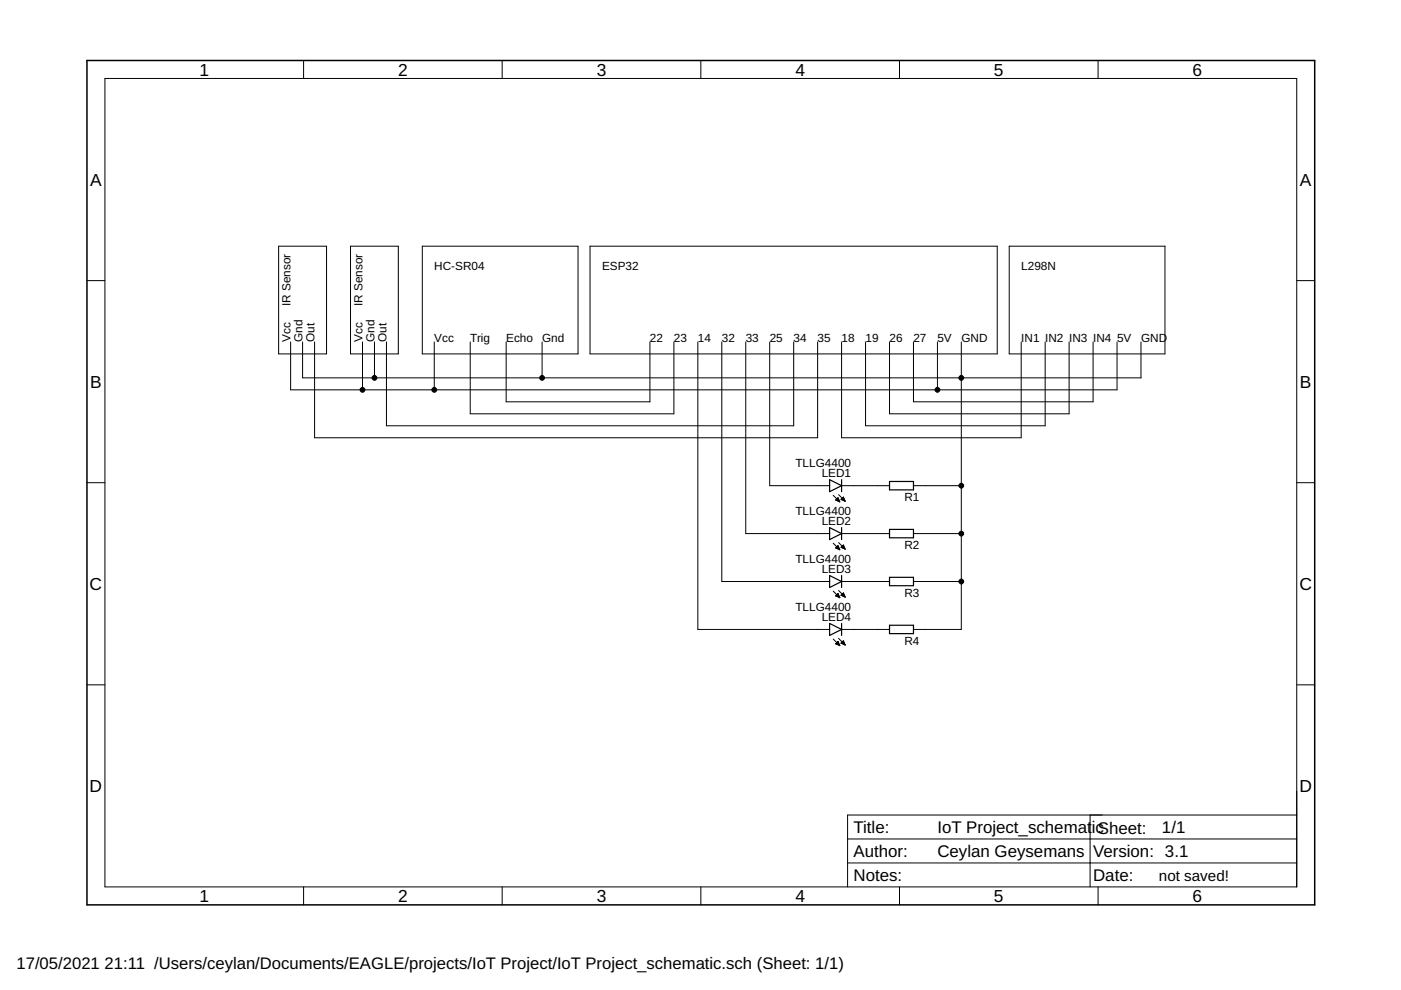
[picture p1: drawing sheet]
<svg xmlns="http://www.w3.org/2000/svg" width="297mm" height="210mm" viewBox="0 0 297 210" stroke-linecap="round" stroke-linejoin="round" font-family="sans-serif">
<g fill="none" stroke="#000" stroke-width=".21">
<path d="M22.2 16.6h252.7v171.4h-252.7zM64.4 12.8v3.8M106.5 12.8v3.8M148.6 12.8v3.8M190.7 12.8v3.8M232.8 12.8v3.8M18.4 59.5h3.8M59.1 52.2h10.1v22.8h-10.1zM74.3 52.2h10.2v22.8h-10.2zM89.5 52.2h33.1v22.8h-33.1zM125.1 52.2h86.3v22.8h-86.3zM214 52.2h33v22.8h-33z"/>
<path d="M274.9 59.5h3.8M61.6 72.5v10.2h175.2v-10.2M64.2 72.5v7.6h177.7v-7.6M66.7 72.5v20.3h106.7v-20.3M76.9 72.5v10.2M79.4 72.5v7.6M81.9 72.5v17.8h86.4v-17.8M92.1 72.5v10.2M99.7 72.5v15.2h43.2v-15.2M107.3 72.5v12.7h30.5v-12.7M114.9 72.5v7.6M148 72.5v61h27.9"/>
<path d="M153 72.5v50.8h22.9M158.1 72.5v40.6h17.8M163.2 72.5v30.5h12.7M178.4 72.5v20.3h38.1v-20.3M183.5 72.5v17.8h38.1v-17.8M188.6 72.5v15.2h38.1v-15.2M193.7 72.5v12.7h38.1v-12.7M198.8 72.5v10.2M203.8 72.5v61h-10.1M18.4 102.3h3.8M176.7 105l1.4 1.4M176.7 115.2l1.4 1.4"/>
<path d="M177.2 106l.5-.5 .4 .9zM177.2 116.2l.5-.5 .4 .9zM177.2 106h.7M177.2 116.2h.7M177.2 116.1h.6M177.3 106.1h.6M177.3 105.8h.5M177.4 116h.4M177.5 105.7h.3M177.5 115.8h.2M177.5 116.3h.4M177.6 106.2h.4"/>
<path d="M177.6 105.6h.1M177.6 115.7h.1M177.8 104.9l1.4 1.4M177.8 115l1.4 1.4M177.8 116.5h.2M177.9 106.3h.1M178.3 105.9l.5-.5 .4 .9zM178.3 116.1l.5-.6 .4 .9zM178.4 105.8h.6M178.4 116h.6M178.4 116.1h.6M178.4 103h10.2"/>
<path d="M178.4 113.1h10.2M178.5 106h.5M178.5 105.7h.4M178.5 115.8h.4M178.6 105.6h.3M178.6 115.7h.3M178.7 116.2h.4M178.7 105.5h.2M178.7 106.1h.4M178.8 115.6h.1M179 116.3h.2M179 106.2h.2"/>
<path d="M193.7 103h10.1M193.7 113.1h10.1M274.9 102.3h3.8M176.7 125.3l1.4 1.4M176.7 135.5l1.4 1.4M177.2 136.5l.9 .4M177.2 136.5h.7M177.2 126.3h.7M177.3 126.2h.5M177.3 136.4h.5M177.4 126.1h.4M177.4 136.6h.5"/>
<path d="M177.4 136.2h.4M177.5 126.5h.4M177.5 126h.2M177.5 136.1h.2M177.6 125.9h.1M177.7 136h.1M177.7 125.8l-.5 .5 .9 .4M177.7 125.8l.4 .9M177.7 136l-.5 .5M177.7 136l.4 .9M177.7 136.7h.3M177.7 126.6h.3"/>
<path d="M177.8 125.2l1.4 1.4M177.8 135.4l1.4 1.4M178 136.8h.1M178 126.7h.1M178.3 126.2l.9 .4M178.3 136.4h.7M178.3 136.4l.9 .4M178.3 126.2h.7M178.4 126.1h.6M178.4 123.3h10.2M178.4 133.5h10.2M178.4 136.2h.6"/>
<path d="M178.5 126h.4M178.6 136.5h.5M178.6 136.1h.3M178.6 126.3h.5M178.6 125.9h.3M178.7 136h.2M178.8 125.8h.1M178.8 135.9h.1M178.8 125.7l-.5 .5M178.8 125.7l.4 .9M178.8 135.9l-.5 .5M178.8 135.9l.4 .9"/>
<path d="M178.8 136.6h.3M178.9 126.5h.2M179.1 136.7h.1M179.2 126.6h.1M193.7 123.3h10.1M18.4 145.2h3.8M274.9 145.2h3.8M179.7 177.9h95.2M231.1 172.8v15.2M274.9 172.8h-95.2v15.2M64.4 188v3.9M106.5 188v3.9"/>
<path d="M148.6 188v3.9M179.7 183h95.2M190.7 188v3.9M232.8 188v3.9"/>
</g>
<path d="M18.4 12.8h260.3v179.1h-260.3z" fill="none" stroke="#000" stroke-width=".32"/>
<path d="M175.9 101.7l2.5 1.3-2.5 1.2zM175.9 111.9l2.5 1.2-2.5 1.3zM178.4 101.7v2.5M178.4 111.9v2.5M188.6 102.1h5.1v1.8h-5.1zM188.6 112.2h5.1v1.8h-5.1zM175.9 122l2.5 1.3-2.5 1.3zM175.9 132.2l2.5 1.3-2.5 1.2zM178.4 122v2.6M178.4 132.2v2.5M188.6 122.4h5.1v1.8h-5.1zM188.6 132.6h5.1v1.7h-5.1z" fill="none" stroke="#000" stroke-width=".25"/>
<g fill="#000" stroke="#000" stroke-width=".21">
<circle cx="76.9" cy="82.7" r=".51"/>
<circle cx="79.4" cy="80.1" r=".51"/>
<circle cx="92.1" cy="82.7" r=".51"/>
<circle cx="114.9" cy="80.1" r=".51"/>
<circle cx="198.8" cy="82.7" r=".51"/>
<circle cx="203.8" cy="80.1" r=".51"/>
<circle cx="203.8" cy="113.1" r=".51"/>
<circle cx="203.8" cy="103" r=".51"/>
<circle cx="203.8" cy="123.3" r=".51"/>
</g>
<g font-size="3.7">
<text x="42.3" y="16">1</text>
<text x="84.4" y="16">2</text>
<text x="126.5" y="16">3</text>
<text x="168.6" y="16">4</text>
<text x="210.7" y="16">5</text>
<text x="252.9" y="16">6</text>
<text x="19.1" y="39.4">A</text>
<text x="275.6" y="39.4">A</text>
<text x="19.1" y="82.2">B</text>
<text x="275.6" y="82.2">B</text>
<text x="19" y="125.1">C</text>
<text x="275.5" y="125.1">C</text>
<text x="19" y="167.9">D</text>
<text x="275.5" y="167.9">D</text>
<text x="42.3" y="191.2">1</text>
<text x="84.4" y="191.2">2</text>
<text x="126.5" y="191.2">3</text>
<text x="168.6" y="191.2">4</text>
<text x="210.7" y="191.2">5</text>
<text x="252.9" y="191.2">6</text>
</g>
<g font-size="3.6">
<text x="181" y="176.6">Title:</text>
<text x="198.7" y="176.6">IoT Project_schemat</text>
<text x="231.5" y="176.6">icSheet:</text>
<text x="246.4" y="176.6">1/1</text>
<text x="181" y="181.7">Author:</text>
<text x="198.7" y="181.7">Ceylan Geysemans</text>
<text x="231.8" y="181.7">Version: 3.1</text>
<text x="181" y="186.8">Notes:</text>
<text x="231.8" y="186.8">Date:</text>
</g>
<g font-size="3.5">
<text x="3.5" y="205.4">17/05/2021</text>
<text x="22.2" y="205.4">21:11 /Users/ceylan/Documents/EAGLE/projects/IoT Project/IoT Project_schematic.sch (Sheet: 1/1)</text>
</g>
<text font-size="3.2" x="245.7" y="186.8">not saved!</text>
<g font-size="2.5">
<text x="92.1" y="57.3">HC-SR04</text>
<text x="127.6" y="57.3">ESP32</text>
<text x="216.5" y="57.3">L298N</text>
<text x="61.6" y="64.9" transform="rotate(-90 61.6 64.9)">IR Sensor</text>
<text x="76.8" y="64.9" transform="rotate(-90 76.8 64.9)">IR Sensor</text>
<text x="61.6" y="72.5" transform="rotate(-90 61.6 72.5)">Vcc</text>
<text x="64.1" y="72.5" transform="rotate(-90 64.1 72.5)">Gnd</text>
<text x="66.7" y="72.5" transform="rotate(-90 66.7 72.5)">Out</text>
<text x="76.8" y="72.5" transform="rotate(-90 76.8 72.5)">Vcc</text>
<text x="79.4" y="72.5" transform="rotate(-90 79.4 72.5)">Gnd</text>
<text x="81.9" y="72.5" transform="rotate(-90 81.9 72.5)">Out</text>
<text x="92.1" y="72.5">Vcc</text>
<text x="99.7" y="72.5">Trig</text>
<text x="107.3" y="72.5">Echo</text>
<text x="114.9" y="72.5">Gnd</text>
<text x="137.8" y="72.5">22</text>
<text x="142.9" y="72.5">23</text>
<text x="148" y="72.5">14</text>
<text x="153" y="72.5">32</text>
<text x="158.1" y="72.5">33</text>
<text x="163.2" y="72.5">25</text>
<text x="168.3" y="72.5">34</text>
<text x="173.3" y="72.5">35</text>
<text x="178.4" y="72.5">18</text>
<text x="183.5" y="72.5">19</text>
<text x="188.6" y="72.5">26</text>
<text x="193.7" y="72.5">27</text>
<text x="198.7" y="72.5">5V</text>
<text x="203.8" y="72.5">GND</text>
<text x="216.5" y="72.5">I</text>
<text x="217.2" y="72.5">N1</text>
<text x="221.6" y="72.5">I</text>
<text x="222.3" y="72.5">N2</text>
<text x="226.7" y="72.5">I</text>
<text x="227.4" y="72.5">N3</text>
<text x="231.8" y="72.5">I</text>
<text x="232.5" y="72.5">N4</text>
<text x="236.8" y="72.5">5V</text>
<text x="241.9" y="72.5">GND</text>
<text x="168.6" y="99">TLLG4400</text>
<text x="174.2" y="101.2">LED1</text>
<text x="191.7" y="106.3">R1</text>
<text x="168.6" y="109.2">TLLG4400</text>
<text x="174.2" y="111.4">LED2</text>
<text x="168.6" y="119.4">TLLG4400</text>
<text x="191.7" y="116.4">R2</text>
<text x="174.2" y="121.5">LED3</text>
<text x="168.6" y="129.5">TLLG4400</text>
<text x="174.2" y="131.7">LED4</text>
<text x="191.7" y="126.6">R3</text>
<text x="191.7" y="136.7">R4</text>
</g>
</svg>
